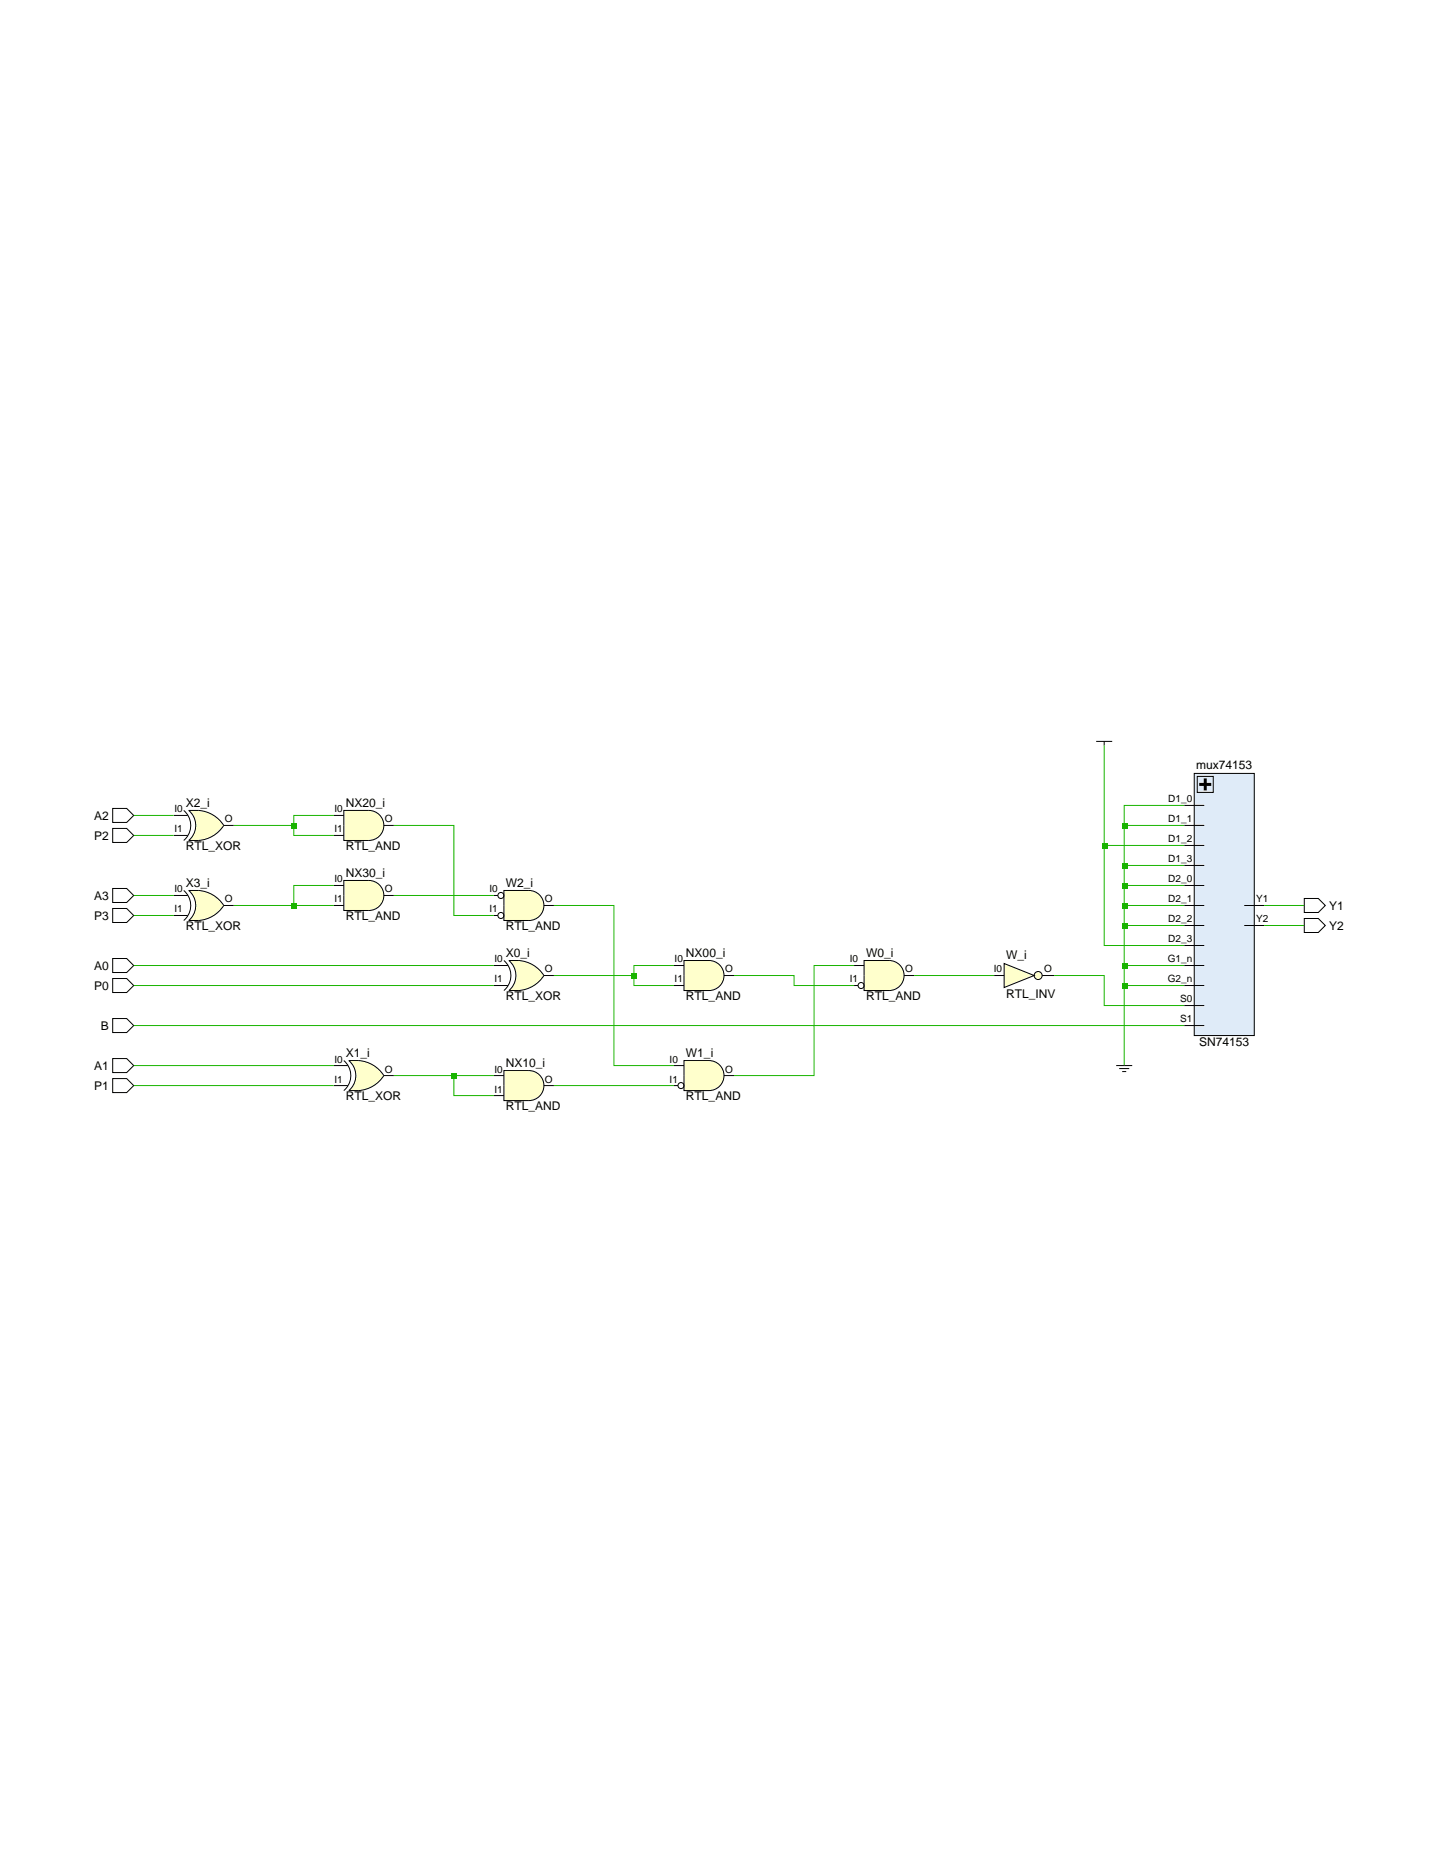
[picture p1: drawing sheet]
<svg xmlns="http://www.w3.org/2000/svg" width="216mm" height="279mm" viewBox="0 0 216 279" stroke-linecap="round" stroke-linejoin="round" font-family="sans-serif">
<path d="M16.9 121.4h2.1l1.1 1-1.1 1.1h-2.1zM16.9 124.4h2.1l1.1 1-1.1 1.1h-2.1zM16.9 133.4h2.1l1.1 1-1.1 1.1h-2.1zM16.9 136.4h2.1l1.1 1-1.1 1.1h-2.1zM16.9 143.9h2.1l1.1 1.1-1.1 1h-2.1zM16.9 146.9h2.1l1.1 1.1-1.1 1h-2.1zM16.9 152.9h2.1l1.1 1.1-1.1 1h-2.1zM16.9 158.9h2.1l1.1 1.1-1.1 1h-2.1zM16.9 161.9h2.1l1.1 1.1-1.1 1h-2.1z" fill="none" stroke="#000" stroke-width=".15"/>
<path d="M28.3 121.7h1.5a4.5 4.5 0 0 1 3.8 2.2 4.5 4.5 0 0 1-3.8 2.3h-1.5a2.91 2.91 0 0 0 0-4.5z" fill="#ffc"/>
<path d="M26.1 122.4h2.1M26.1 125.4h2.1M27.6 121.7a2.94 2.94 0 0 1 0 4.5M28.3 121.7a5.2 5.2 0 0 1 5.3 2.2 5.2 5.2 0 0 1-5.3 2.3 2.94 2.94 0 0 0 0-4.5zM33.6 123.9h1.5" fill="none" stroke="#000" stroke-width=".15"/>
<path d="M28.3 133.7h1.5a4.5 4.5 0 0 1 3.8 2.2 4.5 4.5 0 0 1-3.8 2.3h-1.5a2.91 2.91 0 0 0 0-4.5z" fill="#ffc"/>
<path d="M26.1 134.4h2.1M26.1 137.4h2.1M27.6 133.7a2.94 2.94 0 0 1 0 4.5M28.3 133.7a5.2 5.2 0 0 1 5.3 2.2 5.2 5.2 0 0 1-5.3 2.3 2.94 2.94 0 0 0 0-4.5zM33.6 135.9h1.5" fill="none" stroke="#000" stroke-width=".15"/>
<path d="M51.6 121.7h3.8a2.25 2.25 0 0 1 2.2 2.2 2.25 2.25 0 0 1-2.2 2.3h-3.8z" fill="#ffc"/>
<path d="M50.1 122.4h1.5M50.1 125.4h1.5M51.6 121.7h3.8a2.25 2.25 0 0 1 2.2 2.2 2.25 2.25 0 0 1-2.2 2.3h-3.8zM57.6 123.9h1.5" fill="none" stroke="#000" stroke-width=".15"/>
<path d="M51.6 132.2h3.8a2.25 2.25 0 0 1 2.2 2.2 2.25 2.25 0 0 1-2.2 2.3h-3.8z" fill="#ffc"/>
<path d="M50.1 132.9h1.5M50.1 135.9h1.5M51.6 132.2h3.8a2.25 2.25 0 0 1 2.2 2.2 2.25 2.25 0 0 1-2.2 2.3h-3.8zM57.6 134.4h1.5" fill="none" stroke="#000" stroke-width=".15"/>
<path d="M52.4 159.2h1.5a4.5 4.5 0 0 1 3.7 2.3 4.5 4.5 0 0 1-3.7 2.2h-1.5a2.91 2.91 0 0 0 0-4.5z" fill="#ffc"/>
<path d="M50.1 160h2.1M51.6 159.2a2.94 2.94 0 0 1 0 4.5M52.4 159.2a5.2 5.2 0 0 1 5.2 2.3 5.2 5.2 0 0 1-5.2 2.2 2.94 2.94 0 0 0 0-4.5zM50.1 163h2.1M57.6 161.5h1.5" fill="none" stroke="#000" stroke-width=".15"/>
<path d="M75.7 133.7h3.7a2.25 2.25 0 0 1 2.3 2.2 2.25 2.25 0 0 1-2.3 2.3h-3.7z" fill="#ffc"/>
<g fill="none" stroke="#000" stroke-width=".15">
<path d="M74.2 134.4h.6M74.2 137.4h.6M75.7 133.7h3.7a2.25 2.25 0 0 1 2.3 2.2 2.25 2.25 0 0 1-2.3 2.3h-3.7zM81.7 135.9h1.5"/>
<circle cx="75.2" cy="137.4" r=".45"/>
<circle cx="75.2" cy="134.4" r=".45"/>
</g>
<path d="M76.4 144.2h1.5a4.5 4.5 0 0 1 3.8 2.3 4.5 4.5 0 0 1-3.8 2.2h-1.5a2.91 2.91 0 0 0 0-4.5z" fill="#ffc"/>
<path d="M74.2 145h2.1M74.2 148h2.1M75.7 144.2a2.94 2.94 0 0 1 0 4.5M76.4 144.2a5.2 5.2 0 0 1 5.3 2.3 5.2 5.2 0 0 1-5.3 2.2 2.94 2.94 0 0 0 0-4.5zM81.7 146.5h1.5" fill="none" stroke="#000" stroke-width=".15"/>
<path d="M75.7 160.7h3.7a2.25 2.25 0 0 1 2.3 2.3 2.25 2.25 0 0 1-2.3 2.2h-3.7z" fill="#ffc"/>
<path d="M74.2 161.5h1.5M74.2 164.5h1.5M75.7 160.7h3.7a2.25 2.25 0 0 1 2.3 2.3 2.25 2.25 0 0 1-2.3 2.2h-3.7zM81.7 163h1.5" fill="none" stroke="#000" stroke-width=".15"/>
<path d="M102.7 144.2h3.7a2.25 2.25 0 0 1 2.3 2.3 2.25 2.25 0 0 1-2.3 2.2h-3.7z" fill="#ffc"/>
<path d="M101.2 145h1.5M101.2 148h1.5M102.7 144.2h3.7a2.25 2.25 0 0 1 2.3 2.3 2.25 2.25 0 0 1-2.3 2.2h-3.7zM108.7 146.5h1.5" fill="none" stroke="#000" stroke-width=".15"/>
<path d="M102.7 159.2h3.7a2.25 2.25 0 0 1 2.3 2.3 2.25 2.25 0 0 1-2.3 2.2h-3.7z" fill="#ffc"/>
<g fill="none" stroke="#000" stroke-width=".15">
<path d="M101.2 160h1.5M102.7 159.2h3.7a2.25 2.25 0 0 1 2.3 2.3 2.25 2.25 0 0 1-2.3 2.2h-3.7zM101.2 163h.6M108.7 161.5h1.5"/>
<circle cx="102.2" cy="163" r=".45"/>
</g>
<path d="M129.7 144.2h3.8a2.25 2.25 0 0 1 2.2 2.3 2.25 2.25 0 0 1-2.2 2.2h-3.8z" fill="#ffc"/>
<g fill="none" stroke="#000" stroke-width=".15">
<path d="M128.2 145h1.5M128.2 148h.6M129.7 144.2h3.8a2.25 2.25 0 0 1 2.2 2.3 2.25 2.25 0 0 1-2.2 2.2h-3.8zM135.7 146.5h1.5"/>
<circle cx="129.3" cy="148" r=".45"/>
</g>
<g fill="#ffc">
<path d="M150.8 144.7l4.5 1.8-4.5 1.8z"/>
<circle cx="155.9" cy="146.5" r=".6"/>
</g>
<g fill="none" stroke="#000" stroke-width=".15">
<path d="M164.6 111.3h2.4M165.8 111.3v.6M149.3 146.5h1.5M150.8 144.7l4.5 1.8-4.5 1.8zM156.5 146.5h1.8"/>
<circle cx="155.9" cy="146.5" r=".6"/>
</g>
<path d="M179.3 116.1h9v39.4h-9z" fill="#dfebf8"/>
<g fill="none" stroke="#000" stroke-width=".15">
<path d="M179.3 116.1h9v39.4h-9zM179.8 116.6h2.4v2.4h-2.4zM177.8 120.9h3M177.8 123.9h3M177.8 126.9h3M177.8 129.9h3M177.8 132.9h3M177.8 135.9h3M177.8 138.9h3M186.8 135.9h3M186.8 138.9h3M195.8 134.9h2.1l1.1 1-1.1 1.1h-2.1z"/>
<path d="M195.8 137.9h2.1l1.1 1-1.1 1.1h-2.1zM167.6 160h2.4M177.8 142h3M177.8 145h3M177.8 148h3M177.8 151h3M177.8 154h3M168 160.4h1.5M168.5 160.9h.6"/>
</g>
<path d="M180.1 117.8h1.8M181 116.9v1.8" fill="none" stroke="#000" stroke-width=".45"/>
<path d="M168.8 123.9h9M168.8 129.9h9M168.8 132.9h9M168.8 135.9h9M168.8 138.9h9M177.8 120.9h-9v39.1M168.8 145h9M168.8 148h9" fill="none" stroke="#19b400" stroke-width=".15"/>
<g fill="#19b400">
<path d="M168.5 123.6h.7v.8h-.7z"/>
<path d="M168.5 129.6h.7v.8h-.7z"/>
<path d="M168.5 132.6h.7v.8h-.7z"/>
<path d="M168.5 135.6h.7v.8h-.7z"/>
<path d="M168.5 138.6h.7v.8h-.7z"/>
<path d="M168.5 144.7h.7v.7h-.7z"/>
<path d="M168.5 147.7h.7v.7h-.7z"/>
</g>
<path d="M165.8 111.9v30.1h12M165.8 126.9h12" fill="none" stroke="#19b400" stroke-width=".15"/>
<path d="M165.5 126.6h.7v.8h-.7z" fill="#19b400"/>
<g fill="none" stroke="#19b400" stroke-width=".15">
<path d="M20.1 122.4h6M20.1 134.4h6M20.1 125.4h6M20.1 137.4h6M59.1 123.9h9v13.5h6.1M59.1 134.4h15.1M83.2 135.9h9v24.1h9M20.1 145h54.1M20.1 160h30M20.1 154h157.7M20.1 148h54.1M83.2 146.5h12"/>
<path d="M101.2 145h-6v3h6M110.2 146.5h9v1.5h9M128.2 145h-6v16.5h-12M137.2 146.5h12.1M158.3 146.5h7.5v4.5h12M20.1 163h30M83.2 163h18"/>
</g>
<path d="M94.9 146.2h.7v.7h-.7z" fill="#19b400"/>
<path d="M59.1 161.5h9v3h6.1M68.1 161.5h6.1" fill="none" stroke="#19b400" stroke-width=".15"/>
<path d="M67.8 161.2h.8v.7h-.8z" fill="#19b400"/>
<path d="M35.1 123.9h9M50.1 122.4h-6v3h6" fill="none" stroke="#19b400" stroke-width=".15"/>
<path d="M43.8 123.6h.8v.8h-.8z" fill="#19b400"/>
<path d="M35.1 135.9h9M50.1 132.9h-6v3h6" fill="none" stroke="#19b400" stroke-width=".15"/>
<path d="M43.8 135.6h.8v.8h-.8z" fill="#19b400"/>
<path d="M189.8 135.9h6M189.8 138.9h6" fill="none" stroke="#19b400" stroke-width=".15"/>
<g font-size="1.8">
<text x="179.6" y="115.4">mux74153</text>
<text x="14.1" y="123.1">A2</text>
<text x="27.9" y="121.2">X2_i</text>
<text x="51.9" y="121.2">NX20_i</text>
<text x="14.1" y="126.1">P2</text>
<text x="27.9" y="127.6">RTL_XOR</text>
<text x="51.9" y="127.6">RTL_AND</text>
<text x="51.9" y="131.7">NX30_i</text>
<text x="14.1" y="135.1">A3</text>
<text x="27.9" y="133.2">X3_i</text>
<text x="76" y="133.2">W2_i</text>
<text x="199.6" y="136.6">Y1</text>
<text x="14.1" y="138.1">P3</text>
<text x="27.9" y="139.6">RTL_XOR</text>
<text x="51.9" y="138.1">RTL_AND</text>
<text x="76" y="139.6">RTL_AND</text>
<text x="76" y="143.7">X0_i</text>
<text x="103" y="143.7">NX00_i</text>
<text x="130" y="143.7">W0_i</text>
<text x="151.1" y="144">W_i</text>
<text x="199.6" y="139.6">Y2</text>
<text x="14.1" y="145.6">A0</text>
<text x="14.1" y="148.6">P0</text>
<text x="151.1" y="149.9">RTL_INV</text>
<text x="15.1" y="154.6">B</text>
<text x="76" y="150.2">RTL_XOR</text>
<text x="103" y="150.2">RTL_AND</text>
<text x="130" y="150.2">RTL_AND</text>
<text x="14.1" y="160.6">A1</text>
<text x="51.9" y="158.7">X1_i</text>
<text x="76" y="160.2">NX10_i</text>
<text x="103" y="158.7">W1_i</text>
<text x="180.1" y="157.1">SN74153</text>
<text x="14.1" y="163.6">P1</text>
<text x="51.9" y="165.2">RTL_XOR</text>
<text x="76" y="166.7">RTL_AND</text>
<text x="103" y="165.2">RTL_AND</text>
</g>
<g font-size="1.5">
<text x="26.2" y="122">I0</text>
<text x="26.2" y="125">I1</text>
<text x="33.7" y="123.5">O</text>
<text x="50.2" y="122">I0</text>
<text x="50.2" y="125">I1</text>
<text x="57.8" y="123.5">O</text>
<text x="175.4" y="120.5">D1_0</text>
<text x="175.4" y="123.5">D1_1</text>
<text x="175.4" y="126.5">D1_2</text>
<text x="175.4" y="129.5">D1_3</text>
<text x="26.2" y="134">I0</text>
<text x="26.2" y="137">I1</text>
<text x="33.7" y="135.5">O</text>
<text x="50.2" y="132.5">I0</text>
<text x="50.2" y="135.5">I1</text>
<text x="57.8" y="134">O</text>
<text x="73.5" y="134">I0</text>
<text x="73.5" y="137">I1</text>
<text x="81.8" y="135.5">O</text>
<text x="175.4" y="132.5">D2_0</text>
<text x="175.4" y="135.5">D2_1</text>
<text x="188.6" y="135.5">Y1</text>
<text x="175.4" y="138.5">D2_2</text>
<text x="175.4" y="141.5">D2_3</text>
<text x="188.6" y="138.5">Y2</text>
<text x="74.3" y="144.5">I0</text>
<text x="74.3" y="147.5">I1</text>
<text x="81.8" y="146">O</text>
<text x="101.3" y="144.5">I0</text>
<text x="101.3" y="147.5">I1</text>
<text x="108.9" y="146">O</text>
<text x="127.6" y="144.5">I0</text>
<text x="127.6" y="147.5">I1</text>
<text x="135.9" y="146">O</text>
<text x="149.2" y="146">I0</text>
<text x="156.8" y="146">O</text>
<text x="175.3" y="144.5">G1_n</text>
<text x="175.3" y="147.5">G2_n</text>
<text x="177.2" y="150.5">S0</text>
<text x="177.2" y="153.5">S1</text>
<text x="50.2" y="159.5">I0</text>
<text x="57.8" y="161">O</text>
<text x="74.3" y="161">I0</text>
<text x="100.5" y="159.5">I0</text>
<text x="108.9" y="161">O</text>
<text x="50.2" y="162.5">I1</text>
<text x="74.3" y="164">I1</text>
<text x="81.8" y="162.5">O</text>
<text x="100.5" y="162.5">I1</text>
</g>
</svg>
